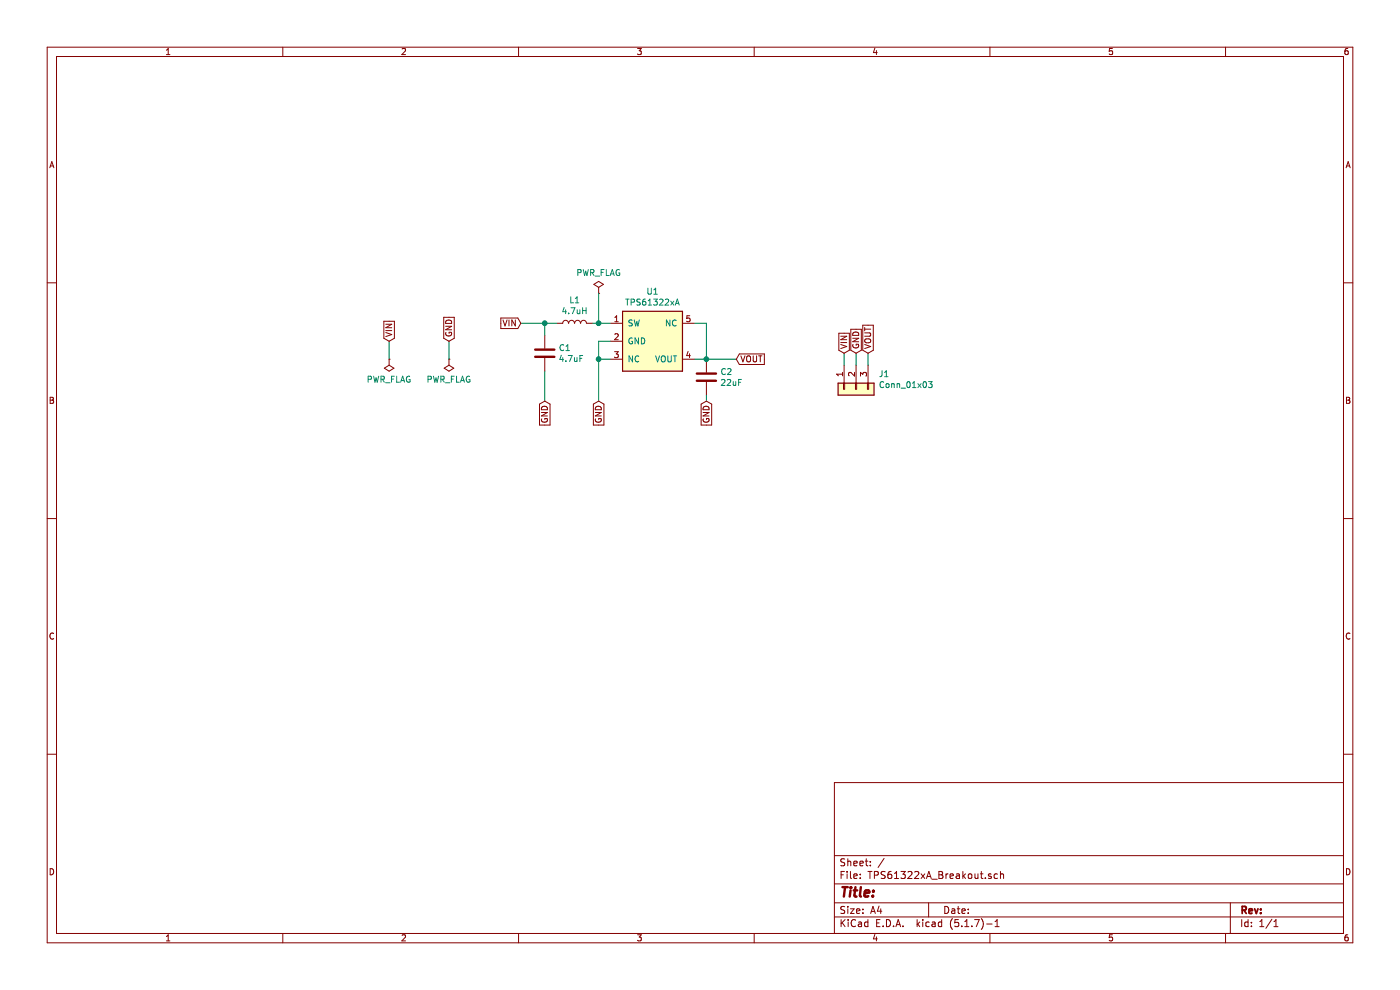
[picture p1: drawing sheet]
EESchema Schematic File Version 4
EELAYER 30 0
EELAYER END
$Descr A4 11693 8268
encoding utf-8
Sheet 1 1
Title ""
Date ""
Rev ""
Comp ""
Comment1 ""
Comment2 ""
Comment3 ""
Comment4 ""
$EndDescr
$Comp
L Device:L L1
U 1 1
P 4800 2700
F 0 "L1" V 4990 2700 50  0000 C CNN
F 1 "4.7uH" V 4899 2700 50  0000 C CNN
F 2 "Inductor_SMD:L_1210_3225Metric" H 4800 2700 50  0001 C CNN
F 3 "~" H 4800 2700 50  0001 C CNN
	1    4800 2700
	0    -1   -1   0   
$EndComp
$Comp
L Device:C C2
U 1 1
P 5900 3150
F 0 "C2" H 6015 3196 50  0000 L CNN
F 1 "22uF" H 6015 3105 50  0000 L CNN
F 2 "Capacitor_SMD:C_0603_1608Metric_Pad1.05x0.95mm_HandSolder" H 5938 3000 50  0001 C CNN
F 3 "~" H 5900 3150 50  0001 C CNN
	1    5900 3150
	1    0    0    -1  
$EndComp
$Comp
L Device:C C1
U 1 1
P 4550 2950
F 0 "C1" H 4665 2996 50  0000 L CNN
F 1 "4.7uF" H 4665 2905 50  0000 L CNN
F 2 "Capacitor_SMD:C_0603_1608Metric_Pad1.05x0.95mm_HandSolder" H 4588 2800 50  0001 C CNN
F 3 "~" H 4550 2950 50  0001 C CNN
	1    4550 2950
	1    0    0    -1  
$EndComp
Text GLabel 4550 3350 3    50   Input ~ 0
GND
Text GLabel 5900 3350 3    50   Input ~ 0
GND
Wire Wire Line
	4550 3350 4550 3100
Wire Wire Line
	4550 2800 4550 2700
Wire Wire Line
	4550 2700 4650 2700
Text GLabel 4350 2700 0    50   Input ~ 0
VIN
Text GLabel 6150 3000 2    50   Input ~ 0
VOUT
Wire Wire Line
	4350 2700 4550 2700
Connection ~ 4550 2700
$Comp
L Texas_TPS61322xA:TPS61322xA U1
U 1 1
P 5450 2850
F 0 "U1" H 5450 3267 50  0000 C CNN
F 1 "TPS61322xA" H 5450 3176 50  0000 C CNN
F 2 "Package_TO_SOT_SMD:SOT-23-5_HandSoldering" H 5400 2750 50  0001 C CNN
F 3 "" H 5400 2750 50  0001 C CNN
	1    5450 2850
	1    0    0    -1  
$EndComp
Wire Wire Line
	4950 2700 5000 2700
Text GLabel 5000 3350 3    50   Input ~ 0
GND
$Comp
L Connector_Generic:Conn_01x03 J1
U 1 1
P 7150 3250
F 0 "J1" V 7022 3062 50  0000 R CNN
F 1 "Conn_01x03" V 7113 3062 50  0000 R CNN
F 2 "footprints:Connector_2.54mm_03" H 7150 3250 50  0001 C CNN
F 3 "~" H 7150 3250 50  0001 C CNN
	1    7150 3250
	0    -1   1    0   
$EndComp
Text GLabel 7050 2950 1    50   Input ~ 0
VIN
Text GLabel 7150 2950 1    50   Input ~ 0
GND
Text GLabel 7250 2950 1    50   Input ~ 0
VOUT
Wire Wire Line
	7050 3050 7050 2950
Wire Wire Line
	7150 3050 7150 2950
Wire Wire Line
	7250 3050 7250 2950
$Comp
L power:PWR_FLAG #FLG0101
U 1 1
P 3250 3000
F 0 "#FLG0101" H 3250 3075 50  0001 C CNN
F 1 "PWR_FLAG" H 3250 3173 50  0000 C CNN
F 2 "" H 3250 3000 50  0001 C CNN
F 3 "~" H 3250 3000 50  0001 C CNN
	1    3250 3000
	-1   0    0    1   
$EndComp
$Comp
L power:PWR_FLAG #FLG0102
U 1 1
P 3750 3000
F 0 "#FLG0102" H 3750 3075 50  0001 C CNN
F 1 "PWR_FLAG" H 3750 3173 50  0000 C CNN
F 2 "" H 3750 3000 50  0001 C CNN
F 3 "~" H 3750 3000 50  0001 C CNN
	1    3750 3000
	-1   0    0    1   
$EndComp
Text GLabel 3250 2850 1    50   Input ~ 0
VIN
Text GLabel 3750 2850 1    50   Input ~ 0
GND
Wire Wire Line
	3250 2850 3250 3000
Wire Wire Line
	3750 2850 3750 3000
$Comp
L power:PWR_FLAG #FLG0103
U 1 1
P 5000 2450
F 0 "#FLG0103" H 5000 2525 50  0001 C CNN
F 1 "PWR_FLAG" H 5000 2623 50  0000 C CNN
F 2 "" H 5000 2450 50  0001 C CNN
F 3 "~" H 5000 2450 50  0001 C CNN
	1    5000 2450
	1    0    0    -1  
$EndComp
Wire Wire Line
	5000 2450 5000 2700
Connection ~ 5000 2700
Wire Wire Line
	5000 2700 5100 2700
Wire Wire Line
	5100 2850 5000 2850
Wire Wire Line
	5000 2850 5000 3000
Wire Wire Line
	5100 3000 5000 3000
Connection ~ 5000 3000
Wire Wire Line
	5000 3000 5000 3350
Wire Wire Line
	5800 2700 5900 2700
Wire Wire Line
	5900 2700 5900 3000
Wire Wire Line
	5800 3000 5900 3000
Connection ~ 5900 3000
Wire Wire Line
	5900 3000 6150 3000
Wire Wire Line
	5900 3300 5900 3350
$EndSCHEMATC
